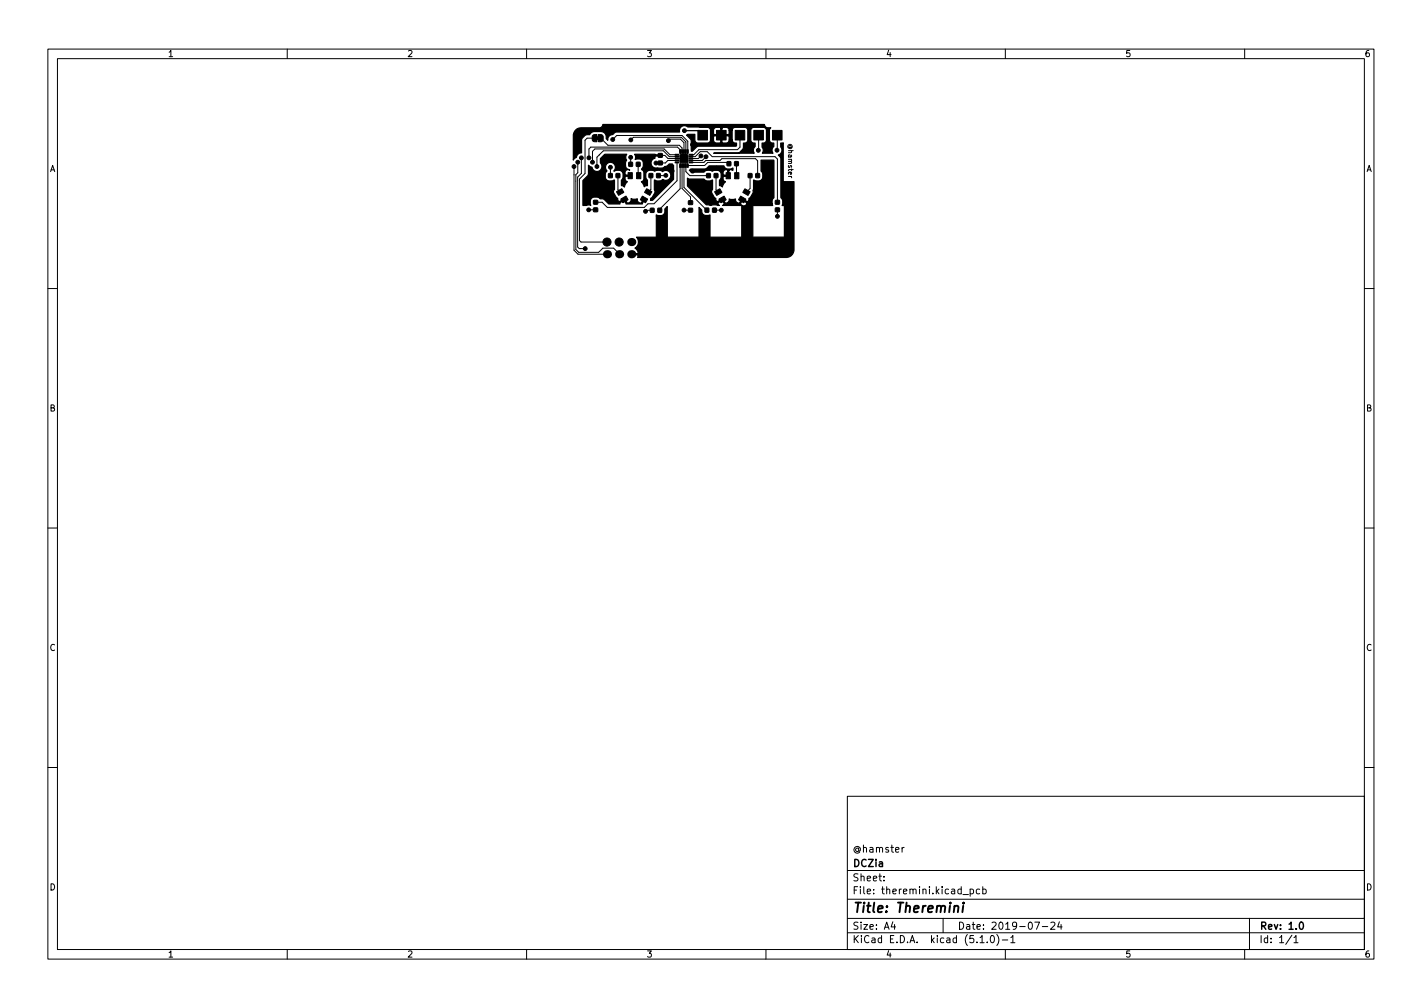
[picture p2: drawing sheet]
<svg xmlns="http://www.w3.org/2000/svg" width="297mm" height="210mm" viewBox="0 0 297 210" stroke-linecap="round" stroke-linejoin="round" font-family="sans-serif">
<g fill="none" stroke="#000" stroke-width=".21">
<path d="M10 10.2h277v190.1h-277zM12 12.2h273v186.1h-273zM60 10.2v2M110 10.2v2M160 10.2v2M210 10.2v2M260 10.2v2M119.9 34.8v17.4l.8 .9h6.1M120.7 33.9v2.2l-.4 .4v15.6l.6 .6h4.2l.8-.9h2.3l1.1 1.3M121.4 33v3.2l-.7 .8v14.6l.3 .3h1.2M124.2 28.8h-1.6l-.4 .5v6.9l-1.2 1.2v12.8l.4 .3h5.4M125.5 28.8l1.5 1.5h14.9l.6 .6v.8"/>
<path d="M127.5 36.7h.1M127.5 34.9v1.8M128 29.1l.8-.8h13.7l1.2 1.2v2.2M129.1 36.7v2.9l.4 .5M131.7 34.3h.1M131.7 32.8v1.5M131.8 29.2l.5-.5h10l1 .9v2.1M133.3 34.3v2.3l.1 .1M136 36.7v2.8l-.6 .6M137.9 32.5h1l.6 .6h3.4M139.1 36.6l-1.6 .1M139.6 29.4l.3-.3h2.2l.8 .7v1.9"/>
<path d="M141.4 33.5h-1.9l-.5 .5h-1.1M141.4 33.9v3.8l-4.8 4.8h-1.2l-.8 .8h-7.7l-1.1-1.1h-1.4M141.4 32.7h-1.6l-1.2-1.2h-12.6l-1.3 1.3v2M141.4 32.3h-1.5l-1.2-1.2h-14.4l-.5 .5v2.3M142.1 34.6v4.8l-4.3 4.3v.2M142.1 31.7v-.4l-.6-.6h-18.1l-.4 .4v1.9M142.5 34.6v4.7l1.7 1.8v1.2M142.9 34.6v4.5l4.8 4.8M143.3 34.6v1.2l.8 .9h3.9M144.3 33.9h2.7l.4-.4h3l.4-.4h7l.5 .5v3.1M144.3 32.7h.9l1.1-1h1.4l1.1 1h13.1l.5 .5v9M146.4 32.6l-.5 .5h-1.6"/>
<path d="M147.5 32.7l-.8 .8h-2.4M149.6 36.7v2.9l.4 .5M152.3 34.2l-.3-.3h-4.2l-.6 .7h-3.5M153.8 34.2l.1 2.5M154.6 28.2v2.5l-.5 .5h-8.1l-1.1 1.1h-.6M156.7 36.7v2.7l-.8 .7M158.5 28.2l-.1 3.2M162.4 28.2l-.1 3.2M123 43.8h1.4M123 43.8h.1M136.2 43.9h-1.1l-.3 .2M142.9 43.9h.1"/>
<path d="M142.9 43.9h1.3M149.2 43.9h1.5M150.7 43.9h.1M162.4 43.8v1.4M10 60.2h2M285 60.2h2M10 110.2h2M285 110.2h2M10 160.2h2M177 166.3h108v32h-108zM188.4 176.9v1M188.9 176.9l-.5 .3"/>
<path d="M285 160.2h2M60 198.3v2M110 198.3v2M160 198.3v2M177 194.8h108M177 191.8h108M177 187.8h108M177 181.8h108M184.6 183.8v.1M184.6 183v.1M186.5 192.5l-.4 1h1M186.9 193v1"/>
<path d="M197 191.8v3M201.1 186.8h1.2M202.6 185.7l.5-.1 .3 .3-.2 .7h-.6M202.6 185.6v1.5M204.6 185.7l-.4-.1-.3 .3 .2 .7h.5M204.7 195.8l.4-.5v1.5M204.7 196.8h.9M205.3 185.7l.4-.1 .3 .3-.1 .7h-.6M205.3 185.1v1.5M206.2 196.7v.1M207 195.5l.2-.2a.8 .8 0 0 1 .5 .8 .8 .8 0 0 1-.5 .7l-.2-.1-.1-.4zM208.2 195.1a1.72 1.72 0 0 1 0 2.3"/>
<path d="M209.4 196.3h1.1M210 198.3v2M211.1 195.8l.5-.5v1.5M211.1 196.8h.9M216.1 192.5h1l-.6 1.5M217.7 193.5h1.2M219.5 192.7l.6-.2 .3 .5-1 1h1M221.3 192.5l-.4 1h1M221.6 193v1M260 198.3v2M261 191.8v6.5M269.9 195.3l-1.3 1.9"/>
<path d="M270.3 195.8l.4-.5v1.5M270.3 196.8h.8"/>
</g>
<path d="M271.6 192.6l.2-.1a.8 .8 0 0 1 .5 .8 .8 .8 0 0 1-.5 .7 1 1 0 0 1-.2-1.4z" fill="none" stroke="#000" stroke-width=".3"/>
<path d="M199.4 189.3l.3-.2 .4 .1v1.3M201.2 189.1l-.2 1.4M201.3 188.5v.2" fill="none" stroke="#000" stroke-width=".4"/>
<g fill="#000" stroke="#000" stroke-width=".21">
<path d="M123.8 28.3l.9-.2v1.5h-.6l-.3-.2-.1-.8zM124.6 28.5h.5v.6h-.5zM125 28.1h.6l.4 .3v.8l-.3 .4h-.7zM127.1 36.3h.8v.8h-.8zM128.7 36.3h.8v.8h-.8zM128.8 40l1.1-.6 .4 .8-1.1 .6zM131.4 33.9h.7v.8h-.8zM131.2 36h.9v1.3h-.9zM132.9 33.9h.8v.8h-.8zM133 36h.9v1.3h-.9zM135.6 36.3h.8l-.1 .8h-.7zM137.2 36.3h.7v.8h-.7z"/>
<path d="M137.5 32.1h.8v.7h-.8zM137.5 33.7l.8-.1v.8h-.8zM141 33.4h.8v.2h-.7zM141 33h.8v.2h-.7zM141 32.6h.8v.2h-.7zM141 33.8l.8 .1-.7 .1zM141 32.2h.7l.1 .2h-.7zM142 31.3h.2l-.1 .8-.1-.1zM142 34.2h.2l-.1 .8-.1-.1zM142.1 32.3h1.5v1.6h-1.5zM142.4 31.3h.2l-.1 .8-.1-.1zM142.4 34.2h.2l-.1 .8-.1-.1z"/>
<path d="M142.8 31.3h.2l-.1 .8-.1-.1zM142.8 34.2h.2l-.1 .8-.1-.1zM143.2 31.3h.2l-.1 .8-.1-.1zM143.2 34.2h.2l-.1 .8-.1-.1zM143.6 31.3h.2l-.1 .8zM143.6 34.2h.2l-.1 .8-.1-.1zM143.9 32.6h.8v.2h-.7zM143.9 33h.8v.2h-.7zM143.9 33.4h.8v.2h-.7zM143.9 32.3l.8-.1v.2h-.7zM143.9 33.8h.8v.2h-.7zM147.6 36.3h.8v.8h-.8z"/>
<path d="M145.8 27.2h2v2h-2zM149.2 36.3h.8l-.1 .8h-.7zM149.3 40l1.1-.6 .4 .8-1.1 .6zM149.7 27.2h2v2h-2zM151.9 33.8h.7v.8h-.7zM151.7 36.1h.9v1.2h-.9zM153.5 33.8h.7v.8h-.7zM153.5 36.1h.8v1.2h-.8zM153.6 27.2h2v2h-2zM156.3 36.3h.8v.8h-.8zM157.9 36.3h.7v.8h-.7zM157.5 27.2h2v2h-2z"/>
<path d="M161.4 27.2h2v2h-2zM124 41.9h.8v.7h-.8zM124 43.4h.8v.8h-.8zM129.7 41.6l1.1-.7 .4 .8-1.1 .6zM134.2 40.9l1.1 .7-.5 .7-1.1-.6zM135.9 43.5h.7v.8h-.8zM135.1 39.4l1.1 .6-.5 .8-1.1-.6zM137.4 43.5h.8v.8h-.8zM143.8 41.9h.9v.8h-.9zM143.8 43.5h.8l.1 .7-.9 .1zM147.3 43.5h.8l-.1 .8h-.7zM148.9 43.5h.7v.8h-.7z"/>
<path d="M150.2 41.6l1.1-.7 .4 .8-1.1 .7zM154.7 40.9l1.1 .7-.4 .8-1.1-.7zM155.6 39.4l1.1 .6-.4 .8-1.1-.6zM162 41.9l.8-.1v.8h-.8zM162 43.4h.8v.8h-.8z"/>
<circle cx="119.9" cy="34.8" r=".4"/>
<circle cx="120.7" cy="33.9" r=".4"/>
<circle cx="121.4" cy="33" r=".4"/>
<circle cx="123" cy="33" r=".4"/>
<circle cx="123.8" cy="33.9" r=".4"/>
<circle cx="124.7" cy="34.8" r=".4"/>
<circle cx="127.5" cy="34.9" r=".4"/>
<circle cx="128" cy="29.1" r=".4"/>
<circle cx="129.6" cy="34.3" r=".4"/>
<circle cx="131.7" cy="32.8" r=".4"/>
<circle cx="131.8" cy="29.2" r=".4"/>
<circle cx="135.3" cy="34.3" r=".4"/>
<circle cx="137" cy="34" r=".4"/>
<circle cx="139.1" cy="36.6" r=".4"/>
<circle cx="139.6" cy="29.4" r=".4"/>
<circle cx="140.4" cy="35.7" r=".4"/>
<circle cx="142.9" cy="33.1" r=".4"/>
<circle cx="143" cy="27.3" r=".4"/>
<circle cx="144.7" cy="30.2" r=".4"/>
<circle cx="144.7" cy="35.7" r=".4"/>
<circle cx="146.4" cy="32.6" r=".4"/>
<circle cx="147.5" cy="32.7" r=".4"/>
<circle cx="149.6" cy="35.1" r=".4"/>
<circle cx="158.4" cy="31.4" r=".4"/>
<circle cx="159.7" cy="35.2" r=".4"/>
<circle cx="162.3" cy="31.4" r=".4"/>
<circle cx="122.2" cy="51.9" r=".4"/>
<circle cx="123" cy="43.8" r=".4"/>
<circle cx="126.8" cy="50.5" r=".85"/>
<circle cx="129.3" cy="50.5" r=".85"/>
<circle cx="134.8" cy="44.1" r=".4"/>
<circle cx="142.9" cy="43.9" r=".4"/>
<circle cx="150.7" cy="43.9" r=".4"/>
<circle cx="162.4" cy="45.2" r=".4"/>
</g>
<g fill="#000">
<circle cx="126.8" cy="53.1" r=".85"/>
<circle cx="129.3" cy="53.1" r=".85"/>
<circle cx="131.9" cy="50.5" r=".85"/>
<circle cx="131.9" cy="53.1" r=".85"/>
</g>
<path d="M137.1 34h.8M137.1 34h-.1M143 27.3h2.8l1 .9" fill="none" stroke="#000" stroke-width=".25"/>
<path d="M122.9 34.5l.8 .4a1.04 1.04 0 0 0 1.5 .8 1.04 1.04 0 0 0 .2-1.7v-.9l.9-.9h4.6l-.2 .5 .2 .8a1.56 1.56 0 0 0-.1 1.5l.7 .4v.2a.63 .63 0 0 0-.8 .1 .63 .63 0 0 0 0 .9h1.1v.2h-1.1a.69 .69 0 0 0 .4 1.1l-.4 .4-.3 .8-.6-.3 .1-1.3a1.56 1.56 0 0 0 .1-1.6 1.33 1.33 0 0 0-1.7-.1l-.1-.1a1.06 1.06 0 0 0 .1-1.5 1.06 1.06 0 0 0-1.5 0 1.06 1.06 0 0 0 0 1.5l-.1 .1a1.56 1.56 0 0 0-.1 1.6 1.33 1.33 0 0 0 1.7 .2l.1 2-.3 .5 .6 1a.64 .64 0 0 1 .4 .8l.3 .2 1.1-.7 .5 1a.68 .68 0 0 0 .8-.9l.4 .1 .9-.1a.69 .69 0 0 0 .8 .9l.6-.9 .2 .1-.5 1h-3.4l-.4-.8-.9 .5v.3h-2.3l-1-1-.9-.2a1.56 1.56 0 0 0-1.6-.1 1.26 1.26 0 0 0-.3 1.6l-.5-.1-1.1 .1v-5.2l1.1-1.2zM120.3 27.1l1-.4h4l.5-.3 .1-.4h33.8l.1 .4 .3 .2 .9 .1-.3 .4v2.3a.72 .72 0 0 0 .9 .5v.7l-.3 .7 .2 .7h-2.3a1.02 1.02 0 0 0 0-1.3v-.8h.3a.64 .64 0 0 0 .6-.7v-2l-.2-.4-.4-.2h-2a.64 .64 0 0 0-.7 .6v2.2a.71 .71 0 0 0 .9 .5v.7a1.03 1.03 0 0 0-.1 1.4h-8.5l5.2-.1 .9-.8 .1-1.2h.3a.64 .64 0 0 0 .6-.7v-2l-.2-.4-.4-.2h-2a.64 .64 0 0 0-.7 .6h-.6l-.2-.4-.3-.2h-.8l-.4 .2-.2-.2h-.7a.64 .64 0 0 0-.7 .6v.7l.2 .2h1.4v-1.3h.2v1.3h1.4l.1-.2v-.7h.6v2h-.6v-.7l-.1-.1h-3l-.2 .1 .1 .9 .3 .4 1 .1 .2-.2v-1.3h.2v1.3l.2 .2h.7a.64 .64 0 0 0 .6-.7h.6v.2a.71 .71 0 0 0 .9 .5v.6h-8l-1.2 1.1h-.2v-2.2l-1-1.2 .3-.2h1.4v1.2a.64 .64 0 0 0 .7 .7h2l.4-.2 .2-.5v-2a.64 .64 0 0 0-.6-.6l-4.2-.1a1.04 1.04 0 0 0-1.2-.1 1.04 1.04 0 0 0-.4 1.2h-13.2l-.9 .5a1.03 1.03 0 0 0-.9 1.2l-.4-.3v-.4a1.14 1.14 0 0 0-1.1-1.1h-1.7l-.6 .6-.8 .1-.7 .6-.2 .3v2.8h-.2a1.08 1.08 0 0 0-.9 1l-.6 .5v-5.3zM132.6 32.2l5.5 .1-.1 .3h-1l-.2 .4a1.08 1.08 0 0 0-.7 1.4 1.08 1.08 0 0 0 1.4 .7h.8l1.1-.5 .4-.4h.6l.3 .3v2.9l-4.4 4.4h-.4a.56 .56 0 0 1 .4-.7l.5-1-.1-.5 .1-2a1.34 1.34 0 0 0 1.6-.2 1.04 1.04 0 0 0 1.5-.1 1.04 1.04 0 0 0-.1-1.4 1.04 1.04 0 0 0-1.4-.1 1.38 1.38 0 0 0-1.6 0 1.14 1.14 0 0 0-1.4-.2 1.14 1.14 0 0 0-.5 1.3l.3 .7v1.2h-.3l-.3 .2-.6-1.1 .3-.1 .2-.5v-1.4l-.5-.5 .1-.2a1.56 1.56 0 0 0 .1-1.6 1.26 1.26 0 0 0-1.5-.3l.1-.6zM142.7 33h.3v.3l-.3-.1zM144 35.5l.3-.2h3l.8-.7h3.1a1.17 1.17 0 0 0 1.9 .5l-.1 .5-.4-.2a.65 .65 0 0 1-.9 0 .68 .68 0 0 0-.6 .4 .68 .68 0 0 0 .1 .8h.8v-1h.3v1.2h-1.1a.69 .69 0 0 0 .3 1.1l-.3 .4-.3 .8-.6-.3 .1-1.3a1.56 1.56 0 0 0 .1-1.6 1.33 1.33 0 0 0-1.7-.1 1.33 1.33 0 0 0-1.7 .1h-2.7zM143.6 37.2l.5 .2h3a1.33 1.33 0 0 0 1.7 .2v2l-.2 .5 .6 1 .3 .3 .1 .5 .3 .2 1.1-.6 .5 .9h.2a.74 .74 0 0 0 .6-.8l.4 .1 1-.2a.68 .68 0 0 0 .8 .9l.5-.9 1.1 .6 .3-.2a.64 .64 0 0 1 .4-.8l.5-1 .2-2.5a1.14 1.14 0 0 0 1.3 .1 1.14 1.14 0 0 0 .5-1.3l-.3-.7v-2.3h2.6l.1 7.9-.4 .4v.8h-5.3l-.1-.2-.8-.5-.4 .7a.69 .69 0 0 0 .6 .5 .69 .69 0 0 0 .7-.5h5.3l.1 .4-4.1 .1v6.4l.1 .1h6.4v-6.5l-.4-.1v-.1a1.26 1.26 0 0 0-.3-1.5v-8.1l-.1-.4-.4-.4a1.04 1.04 0 0 0 .5-1.7v-.8l.5-.1v8.1h2.3v14.4l-.3 .7-.4 .4-.9 .4h-31.1l.1-.4-.1-.2h-1.5v-.3l1.5 .1a.96 .96 0 0 0-.6-1.2 1.48 1.48 0 0 0 .4-2.3h4.1v-4.6a1.28 1.28 0 0 0 1.7-.4l.1-.9 .5-.5 .1 6.4h6.4l.1-.1v-6.1l.6 .6v.2a1.1 1.1 0 0 0 1.7 .8l.1 4.6h6.5v-6.6h-4l.4-.4-.4-.7-.9 .5v.2l.3 .4-1.3-.1-.6 .1-.9-.1-3.9-4z" fill="#000" stroke="#000" stroke-width=".25"/>
<text font-size="2.8" x="178" y="190.6">Title: Theremini</text>
<g font-size="2.1">
<text x="178" y="178">@hamster</text>
<text x="178" y="184">Sheet:</text>
<text x="178" y="181">DCZia</text>
<text x="178" y="186.7">File: theremini.kicad_pcb</text>
<text x="178" y="196.9">KiCad E.D.A. kicad (5.1.0)-1</text>
<text x="178" y="194.1">Size: A4</text>
<text x="200" y="194.1">Date: 2019-07-24</text>
<text x="263" y="194.1">Rev: 1.0</text>
<text x="263" y="196.9">Id: 1/1</text>
</g>
<g font-size="1.8">
<text x="35" y="11.9">1</text>
<text x="85" y="11.9">2</text>
<text x="135" y="11.9">3</text>
<text x="185" y="11.9">4</text>
<text x="235" y="11.9">5</text>
<text x="285" y="11.9">6</text>
<text x="10.3" y="35.9">A</text>
<text x="285.3" y="35.9">A</text>
<text x="10.3" y="85.9">B</text>
<text x="285.3" y="85.9">B</text>
<text x="10.3" y="135.9">C</text>
<text x="285.3" y="135.9">C</text>
<text x="10.3" y="185.9">D</text>
<text x="285.3" y="185.9">D</text>
<text x="35" y="199.9">1</text>
<text x="85" y="199.9">2</text>
<text x="135" y="199.9">3</text>
<text x="185" y="199.9">4</text>
<text x="235" y="199.9">5</text>
<text x="285" y="199.9">6</text>
</g>
<text font-size="1.4" x="164.6" y="30.2" transform="rotate(90 164.6 30.2)">@hamster</text>
</svg>
